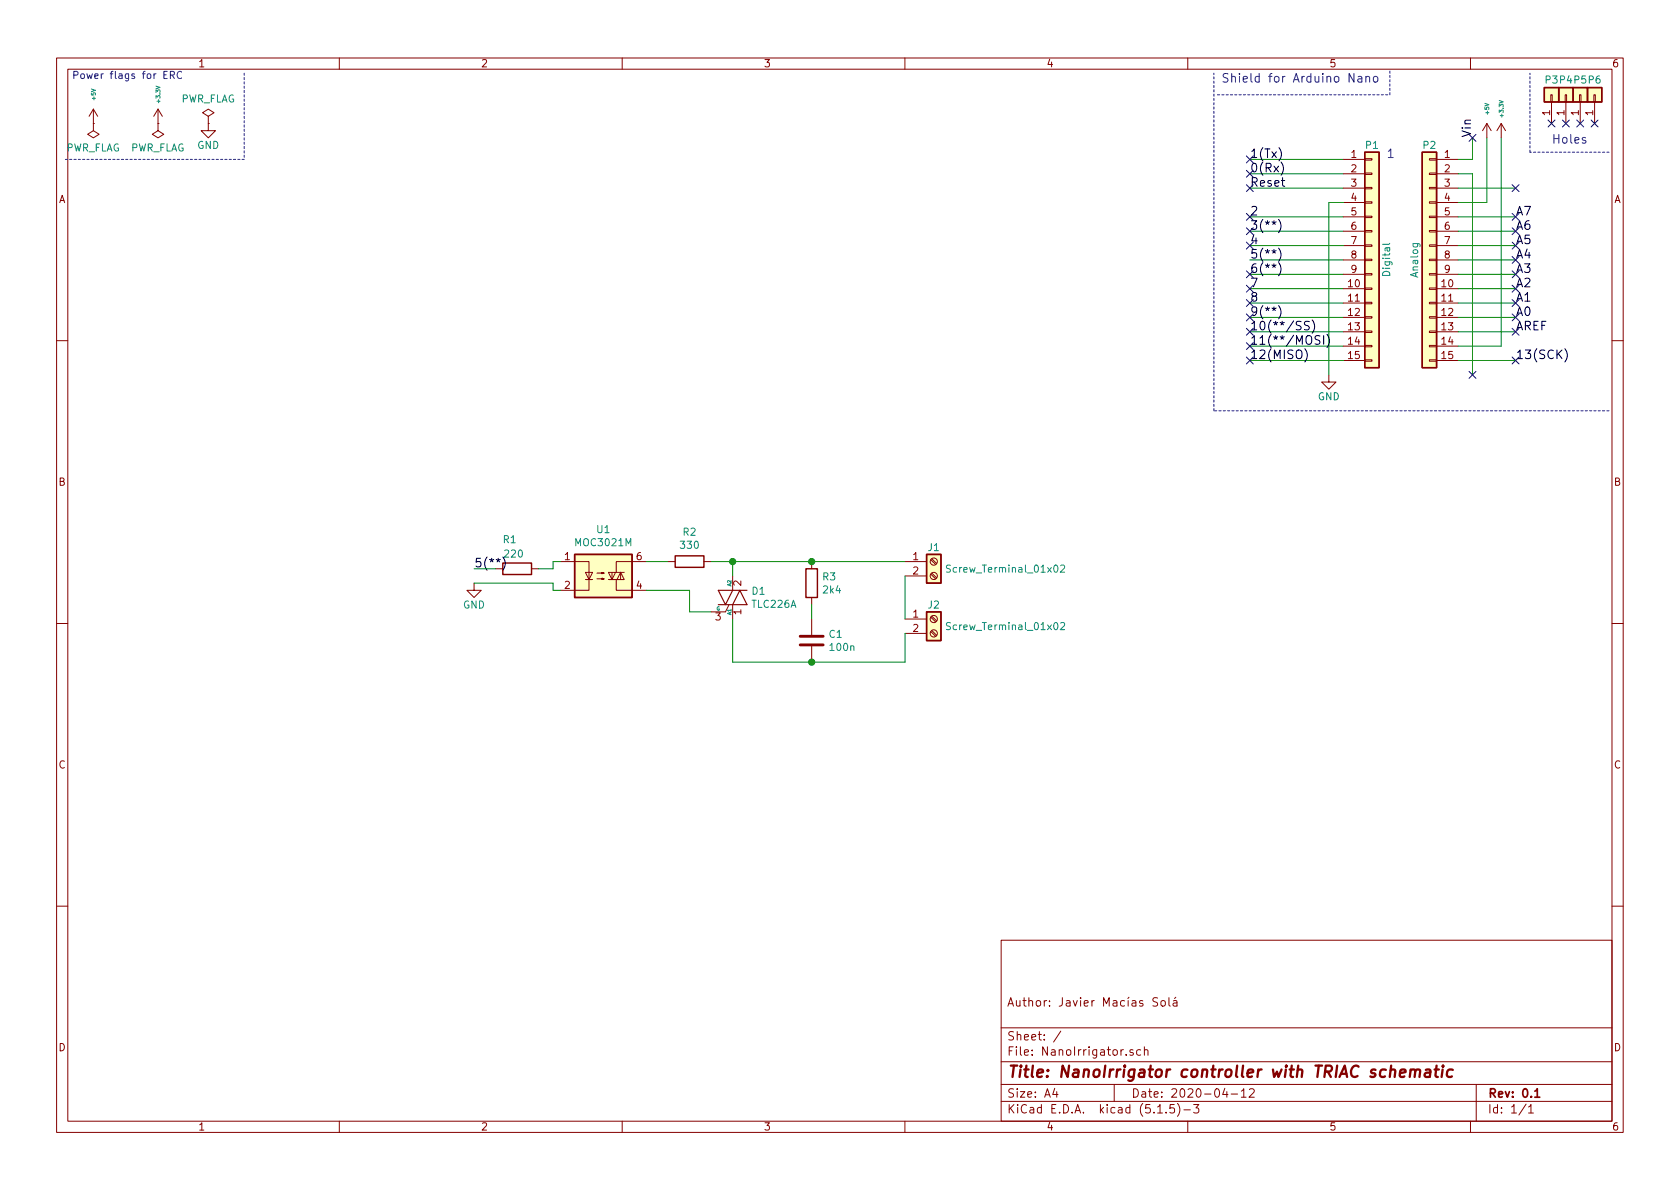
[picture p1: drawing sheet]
EESchema Schematic File Version 4
EELAYER 30 0
EELAYER END
$Descr A4 11693 8268
encoding utf-8
Sheet 1 1
Title "NanoIrrigator controller with TRIAC schematic"
Date "2020-04-12"
Rev "0.1"
Comp ""
Comment1 "Author: Javier Macías Solá"
Comment2 ""
Comment3 ""
Comment4 ""
$EndDescr
Text Label 8700 1100 0    60   ~ 0
1(Tx)
Text Label 8700 1200 0    60   ~ 0
0(Rx)
Text Label 8700 1300 0    60   ~ 0
Reset
Text Label 8700 1500 0    60   ~ 0
2
Text Label 8700 1600 0    60   ~ 0
3(**)
Text Label 8700 1700 0    60   ~ 0
4
Text Label 8700 1800 0    60   ~ 0
5(**)
Text Label 8700 1900 0    60   ~ 0
6(**)
Text Label 8700 2000 0    60   ~ 0
7
Text Label 8700 2100 0    60   ~ 0
8
Text Label 8700 2200 0    60   ~ 0
9(**)
Text Label 8700 2300 0    60   ~ 0
10(**/SS)
Text Label 8700 2400 0    60   ~ 0
11(**/MOSI)
Text Label 8700 2500 0    60   ~ 0
12(MISO)
Text Label 10550 2500 0    60   ~ 0
13(SCK)
Text Label 10550 2200 0    60   ~ 0
A0
Text Label 10550 2100 0    60   ~ 0
A1
Text Label 10550 2000 0    60   ~ 0
A2
Text Label 10550 1900 0    60   ~ 0
A3
Text Label 10550 1800 0    60   ~ 0
A4
Text Label 10550 1700 0    60   ~ 0
A5
Text Label 10550 1600 0    60   ~ 0
A6
Text Label 10550 1500 0    60   ~ 0
A7
Text Label 10550 2300 0    60   ~ 0
AREF
Text Notes 10800 1000 0    60   ~ 0
Holes
Text Notes 8500 575  0    60   ~ 0
Shield for Arduino Nano
Text Label 10250 950  1    60   ~ 0
Vin
Wire Notes Line
	8475 650  9675 650 
Wire Notes Line
	9675 650  9675 475 
$Comp
L Connector_Generic:Conn_01x01 P3
U 1 1
P 10800 650
F 0 "P3" V 10900 650 50  0000 C CNN
F 1 "CONN_01X01" V 10900 650 50  0001 C CNN
F 2 "Socket_Arduino_Nano:1pin_Nano" H 10800 650 50  0001 C CNN
F 3 "" H 10800 650 50  0000 C CNN
	1    10800 650 
	0    -1   -1   0   
$EndComp
NoConn ~ 10800 850 
$Comp
L Connector_Generic:Conn_01x01 P4
U 1 1
P 10900 650
F 0 "P4" V 11000 650 50  0000 C CNN
F 1 "CONN_01X01" V 11000 650 50  0001 C CNN
F 2 "Socket_Arduino_Nano:1pin_Nano" H 10900 650 50  0001 C CNN
F 3 "" H 10900 650 50  0000 C CNN
	1    10900 650 
	0    -1   -1   0   
$EndComp
$Comp
L Connector_Generic:Conn_01x01 P5
U 1 1
P 11000 650
F 0 "P5" V 11100 650 50  0000 C CNN
F 1 "CONN_01X01" V 11100 650 50  0001 C CNN
F 2 "Socket_Arduino_Nano:1pin_Nano" H 11000 650 50  0001 C CNN
F 3 "" H 11000 650 50  0000 C CNN
	1    11000 650 
	0    -1   -1   0   
$EndComp
$Comp
L Connector_Generic:Conn_01x01 P6
U 1 1
P 11100 650
F 0 "P6" V 11200 650 50  0000 C CNN
F 1 "CONN_01X01" V 11200 650 50  0001 C CNN
F 2 "Socket_Arduino_Nano:1pin_Nano" H 11100 650 50  0001 C CNN
F 3 "" H 11100 650 50  0000 C CNN
	1    11100 650 
	0    -1   -1   0   
$EndComp
NoConn ~ 10900 850 
NoConn ~ 11000 850 
NoConn ~ 11100 850 
$Comp
L Connector_Generic:Conn_01x15 P1
U 1 1
P 9550 1800
F 0 "P1" H 9550 2600 50  0000 C CNN
F 1 "Digital" V 9650 1800 50  0000 C CNN
F 2 "Socket_Arduino_Nano:Socket_Strip_Arduino_1x15" H 9550 1800 50  0001 C CNN
F 3 "" H 9550 1800 50  0000 C CNN
	1    9550 1800
	1    0    0    -1  
$EndComp
$Comp
L Connector_Generic:Conn_01x15 P2
U 1 1
P 9950 1800
F 0 "P2" H 9950 2600 50  0000 C CNN
F 1 "Analog" V 10050 1800 50  0000 C CNN
F 2 "Socket_Arduino_Nano:Socket_Strip_Arduino_1x15" H 9950 1800 50  0001 C CNN
F 3 "" H 9950 1800 50  0000 C CNN
	1    9950 1800
	-1   0    0    -1  
$EndComp
$Comp
L power:GND #PWR05
U 1 1
P 9250 2600
F 0 "#PWR05" H 9250 2350 50  0001 C CNN
F 1 "GND" H 9250 2450 50  0000 C CNN
F 2 "" H 9250 2600 50  0000 C CNN
F 3 "" H 9250 2600 50  0000 C CNN
	1    9250 2600
	1    0    0    -1  
$EndComp
Wire Wire Line
	9350 1400 9250 1400
Wire Wire Line
	9250 1400 9250 2600
Wire Wire Line
	9350 1100 8700 1100
Wire Wire Line
	8700 1200 9350 1200
Wire Wire Line
	9350 1300 8700 1300
Wire Wire Line
	8700 1500 9350 1500
Wire Wire Line
	9350 1600 8700 1600
Wire Wire Line
	8700 1700 9350 1700
Wire Wire Line
	9350 1800 8700 1800
Wire Wire Line
	8700 1900 9350 1900
Wire Wire Line
	9350 2000 8700 2000
Wire Wire Line
	8700 2100 9350 2100
Wire Wire Line
	9350 2200 8700 2200
Wire Wire Line
	8700 2300 9350 2300
Wire Wire Line
	9350 2400 8700 2400
Wire Wire Line
	8700 2500 9350 2500
Wire Wire Line
	10250 2600 10250 1200
Wire Wire Line
	10250 1200 10150 1200
Wire Wire Line
	10150 1100 10250 1100
Wire Wire Line
	10250 1100 10250 950 
$Comp
L power:+5V #PWR07
U 1 1
P 10350 950
F 0 "#PWR07" H 10350 800 50  0001 C CNN
F 1 "+5V" V 10350 1150 28  0000 C CNN
F 2 "" H 10350 950 50  0000 C CNN
F 3 "" H 10350 950 50  0000 C CNN
	1    10350 950 
	1    0    0    -1  
$EndComp
Wire Wire Line
	10350 950  10350 1400
Wire Wire Line
	10350 1400 10150 1400
$Comp
L power:+3V3 #PWR08
U 1 1
P 10450 950
F 0 "#PWR08" H 10450 800 50  0001 C CNN
F 1 "+3.3V" V 10450 1150 28  0000 C CNN
F 2 "" H 10450 950 50  0000 C CNN
F 3 "" H 10450 950 50  0000 C CNN
	1    10450 950 
	1    0    0    -1  
$EndComp
Wire Wire Line
	10450 950  10450 2400
Wire Wire Line
	10450 2400 10150 2400
Wire Wire Line
	10550 1300 10150 1300
Wire Wire Line
	10150 1500 10550 1500
Wire Wire Line
	10550 1600 10150 1600
Wire Wire Line
	10550 1700 10150 1700
Wire Wire Line
	10150 1800 10550 1800
Wire Wire Line
	10550 1900 10150 1900
Wire Wire Line
	10550 2000 10150 2000
Wire Wire Line
	10150 2100 10550 2100
Wire Wire Line
	10550 2200 10150 2200
Wire Wire Line
	10550 2300 10150 2300
Wire Wire Line
	10150 2500 10550 2500
Wire Notes Line
	11200 1050 10650 1050
Wire Notes Line
	10650 1050 10650 500 
Wire Notes Line
	11200 2850 8450 2850
Wire Notes Line
	8450 2850 8450 500 
Text Notes 9650 1100 0    60   ~ 0
1
$Comp
L Device:R R1
U 1 1
P 3600 3950
F 0 "R1" V 3800 3950 50  0000 L CNN
F 1 "220" V 3700 3900 50  0000 L CNN
F 2 "Resistors_THT:R_Axial_DIN0207_L6.3mm_D2.5mm_P2.54mm_Vertical" V 3530 3950 50  0001 C CNN
F 3 "~" H 3600 3950 50  0001 C CNN
	1    3600 3950
	0    -1   -1   0   
$EndComp
$Comp
L Relay_SolidState:MOC3021M U1
U 1 1
P 4200 4000
F 0 "U1" H 4200 4325 50  0000 C CNN
F 1 "MOC3021M" H 4200 4234 50  0000 C CNN
F 2 "Housings_DIP:DIP-6_W7.62mm_Socket" H 4000 3800 50  0001 L CIN
F 3 "http://www.fairchildsemi.com/ds/MO/MOC3020M.pdf" H 4200 4000 50  0001 L CNN
	1    4200 4000
	1    0    0    -1  
$EndComp
Wire Wire Line
	3850 4100 3900 4100
Wire Wire Line
	3300 4050 3850 4050
Wire Wire Line
	3850 4050 3850 4100
Wire Wire Line
	3300 3950 3450 3950
Wire Wire Line
	3850 3950 3850 3900
Wire Wire Line
	3750 3950 3850 3950
Wire Wire Line
	3850 3900 3900 3900
$Comp
L Device:R R2
U 1 1
P 4800 3900
F 0 "R2" V 4593 3900 50  0000 C CNN
F 1 "330" V 4684 3900 50  0000 C CNN
F 2 "Resistors_THT:R_Axial_DIN0207_L6.3mm_D2.5mm_P2.54mm_Vertical" V 4730 3900 50  0001 C CNN
F 3 "~" H 4800 3900 50  0001 C CNN
	1    4800 3900
	0    1    1    0   
$EndComp
$Comp
L Device:R R3
U 1 1
P 5650 4050
F 0 "R3" H 5720 4096 50  0000 L CNN
F 1 "2k4" H 5720 4005 50  0000 L CNN
F 2 "Resistors_THT:R_Axial_DIN0309_L9.0mm_D3.2mm_P2.54mm_Vertical" V 5580 4050 50  0001 C CNN
F 3 "~" H 5650 4050 50  0001 C CNN
	1    5650 4050
	1    0    0    -1  
$EndComp
$Comp
L Device:C C1
U 1 1
P 5650 4450
F 0 "C1" H 5765 4496 50  0000 L CNN
F 1 "100n" H 5765 4405 50  0000 L CNN
F 2 "Capacitors_THT:C_Disc_D3.0mm_W1.6mm_P2.50mm" H 5688 4300 50  0001 C CNN
F 3 "~" H 5650 4450 50  0001 C CNN
	1    5650 4450
	1    0    0    -1  
$EndComp
Wire Wire Line
	5650 4300 5650 4200
Wire Wire Line
	4950 3900 5100 3900
Wire Wire Line
	4650 3900 4500 3900
$Comp
L Connector:Screw_Terminal_01x02 J1
U 1 1
P 6500 3900
F 0 "J1" H 6500 4000 50  0000 C CNN
F 1 "Screw_Terminal_01x02" H 7000 3850 50  0000 C CNN
F 2 "Connectors_Terminal_Blocks:TerminalBlock_bornier-2_P5.08mm" H 6500 3900 50  0001 C CNN
F 3 "~" H 6500 3900 50  0001 C CNN
	1    6500 3900
	1    0    0    -1  
$EndComp
$Comp
L Connector:Screw_Terminal_01x02 J2
U 1 1
P 6500 4300
F 0 "J2" H 6500 4400 50  0000 C CNN
F 1 "Screw_Terminal_01x02" H 7000 4250 50  0000 C CNN
F 2 "Connectors_Terminal_Blocks:TerminalBlock_bornier-2_P5.08mm" H 6500 4300 50  0001 C CNN
F 3 "~" H 6500 4300 50  0001 C CNN
	1    6500 4300
	1    0    0    -1  
$EndComp
Wire Wire Line
	6300 4300 6300 4000
Wire Wire Line
	6300 3900 5650 3900
Wire Wire Line
	6300 4400 6300 4600
Wire Wire Line
	6300 4600 5650 4600
$Comp
L Device:Q_TRIAC_A1A2G D1
U 1 1
P 5100 4150
F 0 "D1" H 5228 4196 50  0000 L CNN
F 1 "TLC226A" H 5228 4105 50  0000 L CNN
F 2 "TO_SOT_Packages_THT:TO-220-3_Vertical" V 5175 4175 50  0001 C CNN
F 3 "~" V 5100 4150 50  0001 C CNN
F 4 "D" H 5100 4150 50  0001 C CNN "Spice_Primitive"
F 5 "Q_TRIAC_A1A2G" H 5100 4150 50  0001 C CNN "Spice_Model"
F 6 "Y" H 5100 4150 50  0001 C CNN "Spice_Netlist_Enabled"
	1    5100 4150
	1    0    0    -1  
$EndComp
Wire Wire Line
	5100 4000 5100 3900
Wire Wire Line
	4950 4250 4800 4250
Wire Wire Line
	4800 4250 4800 4100
Wire Wire Line
	4800 4100 4500 4100
Wire Wire Line
	5100 4300 5100 4600
Wire Wire Line
	5100 4600 5650 4600
Connection ~ 5650 4600
Wire Wire Line
	5100 3900 5650 3900
Connection ~ 5100 3900
Connection ~ 5650 3900
$Comp
L power:GND #PWR04
U 1 1
P 3300 4050
F 0 "#PWR04" H 3300 3800 50  0001 C CNN
F 1 "GND" H 3300 3900 50  0000 C CNN
F 2 "" H 3300 4050 50  0000 C CNN
F 3 "" H 3300 4050 50  0000 C CNN
	1    3300 4050
	1    0    0    -1  
$EndComp
NoConn ~ 8700 1100
NoConn ~ 8700 1200
NoConn ~ 8700 1600
NoConn ~ 8700 1700
NoConn ~ 8700 1900
NoConn ~ 8700 2000
NoConn ~ 8700 2100
NoConn ~ 8700 2200
NoConn ~ 8700 2300
NoConn ~ 8700 2400
NoConn ~ 8700 2500
NoConn ~ 10550 2500
NoConn ~ 10550 1500
NoConn ~ 10550 1600
NoConn ~ 10550 1700
NoConn ~ 10550 1800
NoConn ~ 10550 1900
NoConn ~ 10550 2000
NoConn ~ 10550 2100
NoConn ~ 10550 2200
NoConn ~ 10550 2300
$Comp
L power:PWR_FLAG #FLG01
U 1 1
P 650 850
F 0 "#FLG01" H 650 925 50  0001 C CNN
F 1 "PWR_FLAG" H 650 1023 50  0000 C CNN
F 2 "" H 650 850 50  0001 C CNN
F 3 "~" H 650 850 50  0001 C CNN
	1    650  850 
	-1   0    0    1   
$EndComp
$Comp
L power:PWR_FLAG #FLG02
U 1 1
P 1100 850
F 0 "#FLG02" H 1100 925 50  0001 C CNN
F 1 "PWR_FLAG" H 1100 1023 50  0000 C CNN
F 2 "" H 1100 850 50  0001 C CNN
F 3 "~" H 1100 850 50  0001 C CNN
	1    1100 850 
	-1   0    0    1   
$EndComp
$Comp
L power:+5V #PWR01
U 1 1
P 650 850
F 0 "#PWR01" H 650 700 50  0001 C CNN
F 1 "+5V" V 650 1050 28  0000 C CNN
F 2 "" H 650 850 50  0000 C CNN
F 3 "" H 650 850 50  0000 C CNN
	1    650  850 
	1    0    0    -1  
$EndComp
$Comp
L power:+3V3 #PWR02
U 1 1
P 1100 850
F 0 "#PWR02" H 1100 700 50  0001 C CNN
F 1 "+3.3V" V 1100 1050 28  0000 C CNN
F 2 "" H 1100 850 50  0000 C CNN
F 3 "" H 1100 850 50  0000 C CNN
	1    1100 850 
	1    0    0    -1  
$EndComp
$Comp
L power:GND #PWR03
U 1 1
P 1450 850
F 0 "#PWR03" H 1450 600 50  0001 C CNN
F 1 "GND" H 1450 700 50  0000 C CNN
F 2 "" H 1450 850 50  0000 C CNN
F 3 "" H 1450 850 50  0000 C CNN
	1    1450 850 
	1    0    0    -1  
$EndComp
$Comp
L power:PWR_FLAG #FLG03
U 1 1
P 1450 850
F 0 "#FLG03" H 1450 925 50  0001 C CNN
F 1 "PWR_FLAG" H 1450 1023 50  0000 C CNN
F 2 "" H 1450 850 50  0001 C CNN
F 3 "~" H 1450 850 50  0001 C CNN
	1    1450 850 
	1    0    0    -1  
$EndComp
Wire Notes Line
	1700 500  1700 1100
Wire Notes Line
	1700 1100 450  1100
Text Notes 500  550  0    50   ~ 0
Power flags for ERC
NoConn ~ 10250 950 
NoConn ~ 10250 2600
NoConn ~ 10550 1300
NoConn ~ 8700 1300
NoConn ~ 8700 1500
Text Label 3300 3950 0    60   ~ 0
5(**)
$EndSCHEMATC
